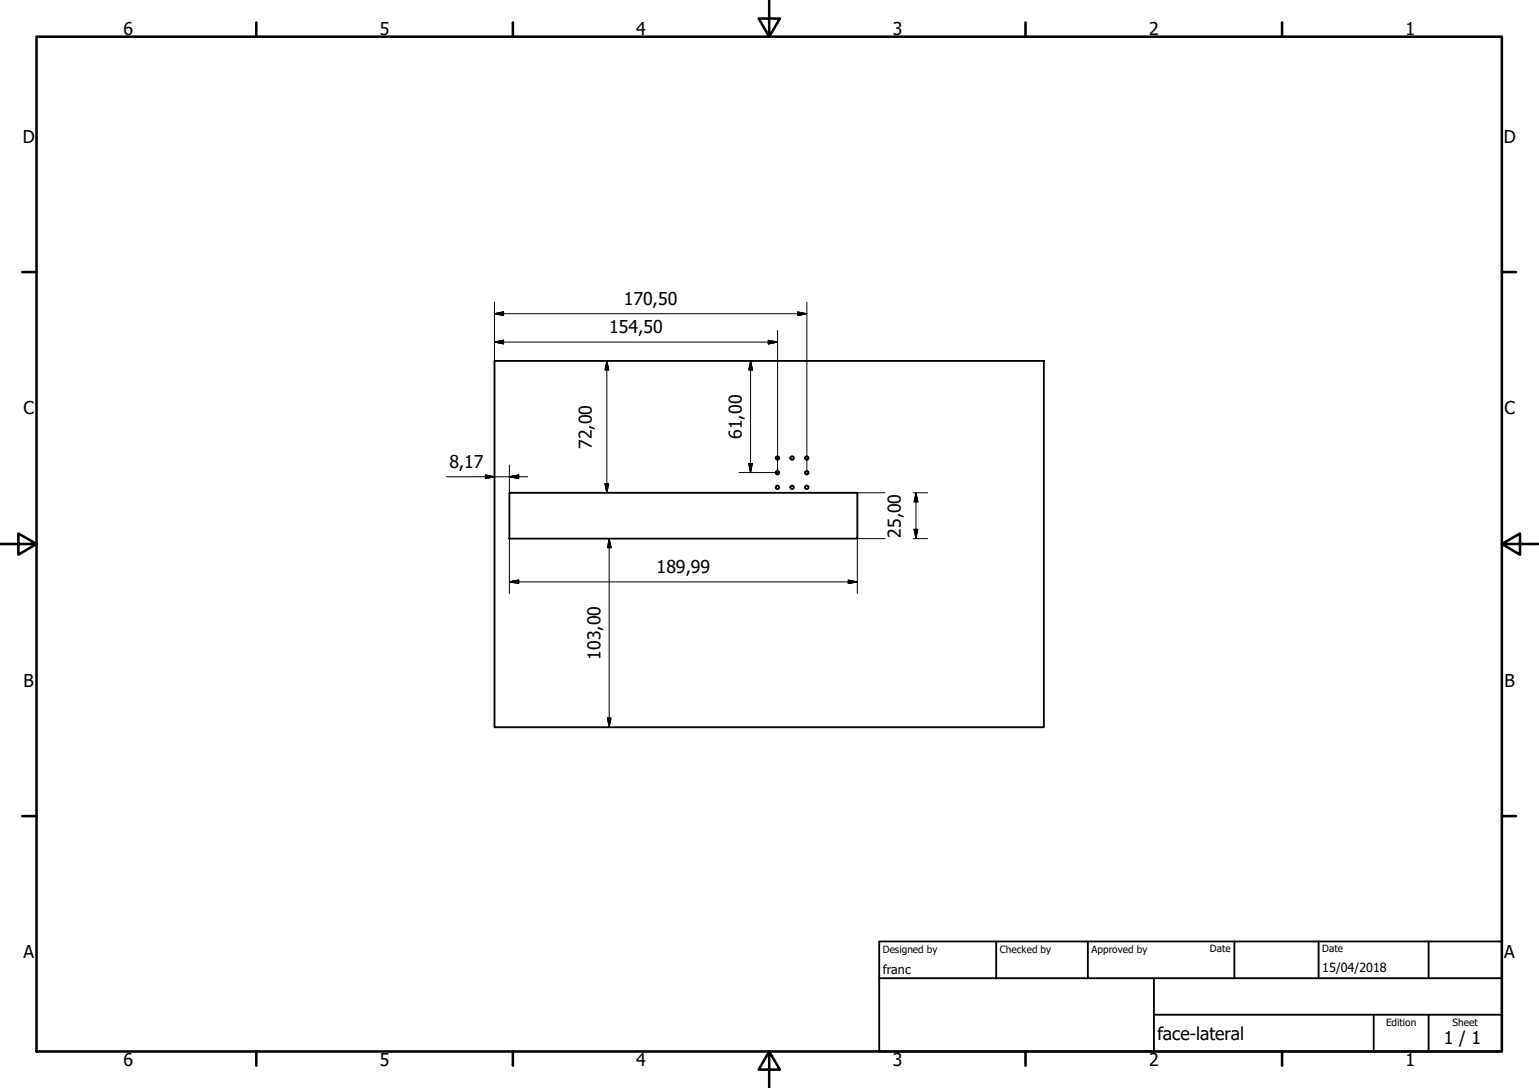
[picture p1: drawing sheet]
<svg xmlns="http://www.w3.org/2000/svg" width="420mm" height="297mm" viewBox="0 0 420 297" stroke-linecap="round" stroke-linejoin="round" font-family="sans-serif">
<!-- layer: Visible (ISO) -->
<g fill="none" stroke="#000" stroke-width=".51">
<path d="M135 98.5h150v100.1h-150zM139.1 134.5h95v12.6h-95z"/>
<circle cx="212.2" cy="125" r=".48"/>
<circle cx="212.2" cy="133.1" r=".48"/>
<circle cx="212.2" cy="129" r=".48"/>
<circle cx="216.2" cy="133.1" r=".48"/>
<circle cx="216.2" cy="125" r=".48"/>
<circle cx="220.2" cy="129" r=".48"/>
<circle cx="220.2" cy="133.1" r=".48"/>
<circle cx="220.2" cy="125" r=".48"/>
</g>
<!-- layer: Border (ISO) -->
<g fill="none" stroke="#000" stroke-width=".7">
<path d="M10 10h400v277.1h-400zM70 6.1v3.9M140 6.1v3.9M210 0v10l-2.9-4.9h5.8l-2.9 4.9M280 6.1v3.9M350 6.1v3.9M6.1 74.3h3.9M410 74.3h3.9M0 148.5h10l-5-2.8v5.7l5-2.9M410 148.5l5 2.9v-5.7l-5 2.8h10M6.1 222.8h3.9M410 222.8h3.9"/>
<path d="M70 287.1v3.8M140 287.1v3.8M210 287.1l2.9 4.9h-5.8l2.9-4.9v9.9M280 287.1v3.8M350 287.1v3.8"/>
</g>
<!-- layer: Titre (ISO) -->
<path d="M240 257h170v30.1h-170zM272 257v10.1M297 257v10.1M337 257v10.1M360 257v10.1M390 257v10.1M240 267.1h170M315 277h95M315 267.1v20M375 277v10.1M390 277v10.1" fill="none" stroke="#000" stroke-width=".51"/>
<!-- layer: Cote (ISO) -->
<g fill="none" stroke="#000" stroke-width=".27">
<path d="M135 93.4l2.5-.5v1zM135 85.6l2.5-.5v1.1zM135 93.4h77.3M135 82.5v16M135 85.6h85.3M165.7 98.5l.5 2.5h-1zM165.7 98.5v36M204.9 98.5l.5 2.5h-1zM204.9 98.5v30.5M209.7 92.9l2.6 .5-2.6 .5zM212.3 90.2v38.8h-10.6M217.7 85.1l2.6 .5-2.6 .6z"/>
<path d="M220.3 82.5v46.5M121.9 130.2h22.2M132.5 129.7l2.5 .5-2.5 .5zM139.1 130.2l2.5-.5v1zM139.1 127v7.5M165.2 132.1h1l-.5 2.4zM204.4 126.5h1l-.5 2.5zM234.1 134.5h7.5M249.3 134.5h3.9M250.1 134.5l.5 2.5h-1zM250.1 134.5v12.6M139.1 158.9l2.5-.5v.9z"/>
<path d="M139.1 147.1v14.9M139.1 158.9h95M166.3 147.1l.5 2.4h-.9zM166.3 147.1v51.5M231.6 158.4l2.5 .5-2.5 .4zM241.6 147.1h-7.5v14.9M249.3 147.1h3.9M249.6 144.5h1l-.5 2.6zM165.9 196h.9l-.5 2.6z"/>
</g>
<g fill="#000" stroke="#000" stroke-width=".27">
<path d="M135 93.4l2.5-.5zM135 93.4l2.5-.5v1zM135 85.6l2.5-.5zM135 85.6l2.5-.5v1.1zM209.7 93.9l2.6-.5zM209.7 92.9l2.6 .5-2.6 .5zM217.7 86.2l2.6-.6zM217.7 85.1l2.6 .5-2.6 .6zM165.7 98.5l.5 2.5zM165.7 98.5l.5 2.5h-1zM204.9 98.5l.5 2.5zM204.9 98.5l.5 2.5h-1z"/>
<path d="M132.5 130.7l2.5-.5zM132.5 129.7l2.5 .5-2.5 .5zM139.1 130.2l2.5-.5zM139.1 130.2l2.5-.5v1zM165.2 132.1l.5 2.4zM165.2 132.1h1l-.5 2.4zM204.4 126.5l.5 2.5zM204.4 126.5h1l-.5 2.5zM250.1 134.5l.5 2.5zM250.1 134.5l.5 2.5h-1zM139.1 158.9l2.5-.5zM139.1 158.9l2.5-.5v.9z"/>
<path d="M166.3 147.1l.5 2.4zM166.3 147.1l.5 2.4h-.9zM231.6 159.3l2.5-.4zM231.6 158.4l2.5 .5-2.5 .4zM249.6 144.5l.5 2.6zM249.6 144.5h1l-.5 2.6zM165.9 196l.4 2.6zM165.9 196h.9l-.5 2.6z"/>
</g>
<g font-size="4.8">
<text x="33.7" y="9.6">6</text>
<text x="103.7" y="9.6">5</text>
<text x="173.7" y="9.6">4</text>
<text x="243.7" y="9.6">3</text>
<text x="313.7" y="9.6">2</text>
<text x="383.7" y="9.6">1</text>
<text x="6.2" y="38.9">D</text>
<text x="410.5" y="38.9">D</text>
<text x="170.3" y="83.2">170,50</text>
<text x="166.3" y="91">154,50</text>
<text x="6.4" y="113.1">C</text>
<text x="410.7" y="113.1">C</text>
<text x="202.5" y="119.7" transform="rotate(-90 202.5 119.7)">61,00</text>
<text x="161.5" y="122.5" transform="rotate(-90 161.5 122.5)">72,00</text>
<text x="122.7" y="127.8">8,17</text>
<text x="245.9" y="146.8" transform="rotate(-90 245.9 146.8)">25,00</text>
<text x="179.3" y="156.4">189,99</text>
<text x="164" y="180.1" transform="rotate(-90 164 180.1)">103,00</text>
<text x="6.4" y="187.4">B</text>
<text x="410.7" y="187.4">B</text>
<text x="6.4" y="261.7">A</text>
<text x="410.7" y="261.7">A</text>
<text x="316" y="283.8">face-lateral</text>
<text x="394.2" y="285">1 / 1</text>
<text x="33.7" y="290.9">6</text>
<text x="103.7" y="290.9">5</text>
<text x="173.7" y="290.9">4</text>
<text x="243.7" y="290.9">3</text>
<text x="313.7" y="290.9">2</text>
<text x="383.7" y="290.9">1</text>
</g>
<g font-size="3.4">
<text x="241" y="266">franc</text>
<text x="361" y="265.5">15/04/2018</text>
</g>
<g font-size="2.7">
<text x="241" y="260.1">Designed by</text>
<text x="273" y="260.1">Checked by</text>
<text x="298" y="260.1">Approved by</text>
<text x="330.3" y="260">Date</text>
<text x="361" y="260">Date</text>
<text x="378.4" y="280.1">Edition</text>
<text x="396.6" y="280.1">Sheet</text>
</g>
</svg>
